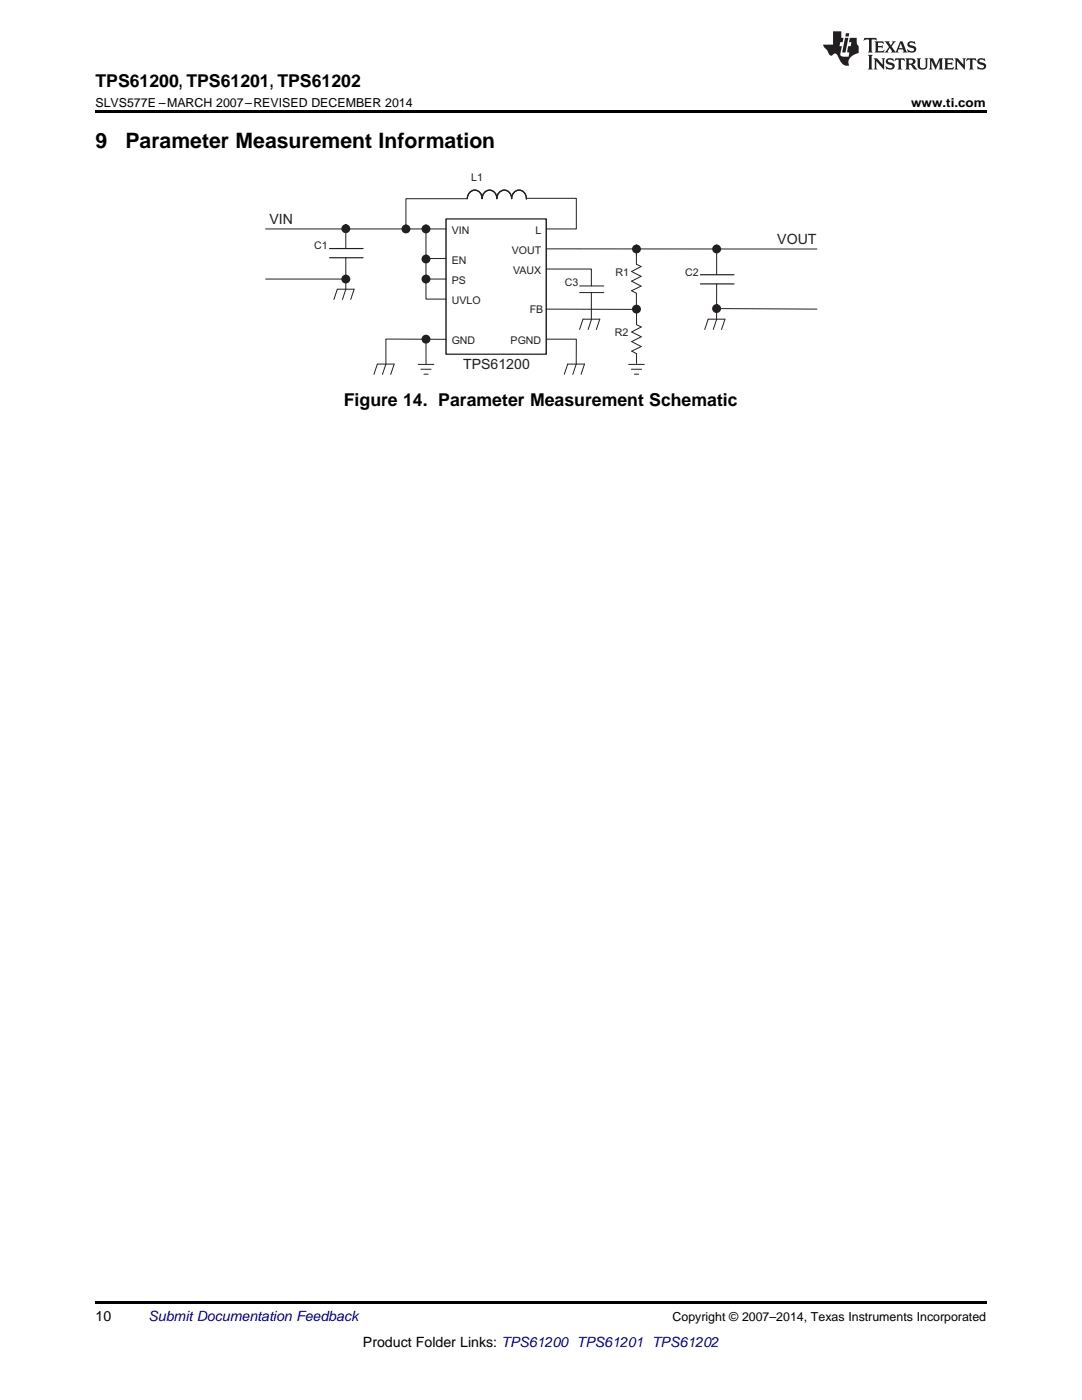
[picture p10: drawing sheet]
<svg xmlns="http://www.w3.org/2000/svg" width="216mm" height="279mm" viewBox="0 0 216 279" stroke-linecap="round" stroke-linejoin="round" font-family="sans-serif">
<path d="M19 259.7h177.8v.5h-177.8z" fill="#000"/>
<path d="M89 43.7h20v27h-20z" fill="none" stroke="#231f20" stroke-width=".27"/>
<path d="M93.2 39.6a1.49 1.49 0 0 1 1.5-1.7 1.49 1.49 0 0 1 1.5 1.7 1.49 1.49 0 0 1 1.5-1.7 1.49 1.49 0 0 1 1.4 1.7 1.49 1.49 0 0 1 1.5-1.7 1.49 1.49 0 0 1 1.5 1.7 1.49 1.49 0 0 1 1.5-1.6 1.49 1.49 0 0 1 1.4 1.7" fill="none" stroke="#231f20" stroke-width=".25"/>
<path d="M74.6 74.7l.7-2h3.3l-.6 2M77 72.7l-.7 2M83.4 72.7h3.2M84 73.7h2M84.6 74.7h.8" fill="none" stroke="#231f20" stroke-width=".2"/>
<path d="M116.7 57.1h2.6v1.2h-2.6z" fill-rule="evenodd" fill="#fff"/>
<path d="M115.7 57.1h4.8M115.7 58.4h4.8" fill="none" stroke="#231f20" stroke-width=".2"/>
<path d="M141.2 54.8h3.6v1.8h-3.6z" fill-rule="evenodd" fill="#fff"/>
<path d="M139.8 54.8h6.7M139.8 56.7h6.7" fill="none" stroke="#231f20" stroke-width=".23"/>
<circle cx="85" cy="67.7" r=".72" fill="#231f20"/>
<circle cx="85" cy="67.7" r=".72" fill="none" stroke="#231f20" stroke-width=".34"/>
<path d="M53 45.7h36M66.6 59.8l.7-2.1h3.4l-.7 2.1M69 45.7v4M69 51v6.7M69 57.7l-.7 2.1M85 45.7v14h4M85 55.7h4M85 51.6h4M85 67.7v5M89 67.7h-12v5M112.6 74.7l.7-2h3.3l-.7 2M115 72.7l-.7 2" fill="none" stroke="#231f20" stroke-width=".2"/>
<circle cx="85" cy="55.7" r=".72" fill="#231f20"/>
<circle cx="85" cy="55.7" r=".72" fill="none" stroke="#231f20" stroke-width=".34"/>
<circle cx="85" cy="51.7" r=".72" fill="#231f20"/>
<circle cx="85" cy="51.7" r=".72" fill="none" stroke="#231f20" stroke-width=".34"/>
<circle cx="85" cy="45.7" r=".72" fill="#231f20"/>
<circle cx="85" cy="45.7" r=".72" fill="none" stroke="#231f20" stroke-width=".34"/>
<circle cx="81" cy="45.7" r=".72" fill="#231f20"/>
<circle cx="81" cy="45.7" r=".72" fill="none" stroke="#231f20" stroke-width=".34"/>
<circle cx="69" cy="45.6" r=".72" fill="#231f20"/>
<circle cx="69" cy="45.6" r=".72" fill="none" stroke="#231f20" stroke-width=".34"/>
<path d="M109 67.7h6v5" fill="none" stroke="#231f20" stroke-width=".2"/>
<path d="M67.2 49.6h3.6v1.7h-3.6z" fill-rule="evenodd" fill="#fff"/>
<path d="M65.8 49.6h6.7M65.8 51.4h6.7" fill="none" stroke="#231f20" stroke-width=".23"/>
<path d="M93.3 39.7h-12.3v6M105.2 39.6h9.8v6.1h-6M109 53.7h9v3.4M109 49.7h34v5.1M118 58.5v5.2M143 56.7v7.1M115.6 65.8l.7-2.1h3.4l-.7 2.1M118 63.7l-.7 2.1M140.6 65.8l.7-2.1h3.4l-.7 2.1M143 63.7l-.7 2.1" fill="none" stroke="#231f20" stroke-width=".2"/>
<circle cx="127" cy="49.7" r=".72" fill="#231f20"/>
<circle cx="127" cy="49.7" r=".72" fill="none" stroke="#231f20" stroke-width=".34"/>
<circle cx="143" cy="49.7" r=".72" fill="#231f20"/>
<circle cx="143" cy="49.7" r=".72" fill="none" stroke="#231f20" stroke-width=".34"/>
<path d="M53 55.7h16M143 49.7h20M143 61.6l20 .1" fill="none" stroke="#231f20" stroke-width=".2"/>
<circle cx="69" cy="55.7" r=".72" fill="#231f20"/>
<circle cx="69" cy="55.7" r=".72" fill="none" stroke="#231f20" stroke-width=".34"/>
<circle cx="143" cy="61.6" r=".72" fill="#231f20"/>
<circle cx="143" cy="61.6" r=".72" fill="none" stroke="#231f20" stroke-width=".34"/>
<path d="M126.1 52.7h1.9v5.8h-1.9z" fill-rule="evenodd" fill="#fff"/>
<path d="M127 50.8v1.9l.9 .5-1.9 1 1.9 .9-1.9 1 1.9 1-1.9 .9 1 .5v2" fill="none" stroke="#231f20" stroke-width=".2"/>
<path d="M126.1 64.7h1.9v5.9h-1.9z" fill-rule="evenodd" fill="#fff"/>
<path d="M125.4 72.7h3.2M126 73.7h2M126.6 74.7h.8M127 62.8v2l1 .5-2 .9 2 1-2 1 2 1-2 .9 1 .5v1.9" fill="none" stroke="#231f20" stroke-width=".2"/>
<circle cx="127" cy="61.7" r=".72" fill="#231f20"/>
<circle cx="127" cy="61.7" r=".72" fill="none" stroke="#231f20" stroke-width=".34"/>
<path d="M127 49.7v1.2M109 61.7h18M127 60.5v2.3" fill="none" stroke="#231f20" stroke-width=".2"/>
<path d="M19 22h177.8v.5h-177.8z" fill="#000"/>
<g fill="#231f20">
<path d="M172.5 7.6l-.1 .5 .4-.2h.6v.1v2.1l-.2 .4h.9l-.2-.4v-2.1l.1-.1h.5l.5 .2-.2-.5zM174.5 8.3l.2 .3v1.5l-.2 .4h1.8l.2-.6a1.04 1.04 0 0 1-1.3 .2v-.7h.6l.3 .2v-.6l-.3 .2h-.6v-.6l.8-.1 .4 .3-.2-.5zM176.5 8.3l.9 1.1-.9 1.1h.8l-.2-.2 .4-.7 .5 .7-.2 .2h1.5l-.2-.2 .2-.4h.9l.1 .4-.2 .2h1l-.3-.3-.7-1.9h-.5l-.9 2-.8-1 .9-1h-.8l.1 .3-.4 .5-.3-.6 .1-.2zM179.7 8.6l.4 1h-.7zM181.3 8.4a.63 .63 0 0 0-.2 .7 .63 .63 0 0 0 .6 .4l.6 .2 .1 .2a.75 .75 0 0 1-.7 .4 .75 .75 0 0 1-.6-.5l.1 .7 .1-.1a1.11 1.11 0 0 0 1.5-.6 1.13 1.13 0 0 0-1.2-.8l-.1-.4a1.04 1.04 0 0 1 1.2 .2l-.2-.5-.2 .1-.4-.2zM173.2 10.9l.2 .4v2.2l-.2 .4h1l-.3-.4v-2.2l.3-.4zM174.3 11.6l.3 .4v1.5l-.3 .4h.8l-.2-.4v-1.3l1.5 1.7v-1.9l.2-.4h-.7l.2 .4v.9l-1.1-1.3zM177 11.8a.62 .62 0 0 0-.2 .7 .62 .62 0 0 0 .6 .4l.6 .1 .1 .3a.76 .76 0 0 1-.7 .3 .76 .76 0 0 1-.7-.4l.2 .7 .1-.1a1.11 1.11 0 0 0 1.5-.6 1.13 1.13 0 0 0-1.2-.8l-.1-.4a1.04 1.04 0 0 1 1.2 .2l-.2-.6-.2 .1-.5-.1zM178.7 11.6l-.2 .6a.61 .61 0 0 1 .8-.3v1.6l-.2 .4h.9l-.2-.4v-1.6a.63 .63 0 0 1 .7 .3l-.1-.6zM180.6 11.6l.3 .4v1.5l-.3 .4h1l-.2-.2-.1-.8 .6 .2a.76 .76 0 0 0 1.2 .7l-1-1a.58 .58 0 0 0 .6-.5 .58 .58 0 0 0-.5-.6zM181.4 11.9h.1a.45 .45 0 0 1 .5 .1 .45 .45 0 0 1 .1 .5l-.8 .2zM182.9 11.6l.2 .2a2.17 2.17 0 0 0 .3 1.9 .99 .99 0 0 0 1.6-.6v-1.1l.2-.4h-.7l.2 .2a1.92 1.92 0 0 1-.2 1.8 .6 .6 0 0 1-.9-.5v-1.1l.2-.4zM185.4 11.6l.2 .4v1.5l-.2 .4h.7l-.2-.4v-1.4l.8 1.8 .8-1.8v1.4l-.2 .4h.9l-.2-.4v-1.5l.2-.4h-.8l-.6 1.5-.6-1.5zM188.4 11.6l.2 .4v1.5l-.2 .4h1.8l.1-.6a1.04 1.04 0 0 1-1.2 .1v-.6h.5l.4 .2v-.6l-.4 .2h-.5v-.7h.8l.3 .3-.1-.6zM190.5 11.6l.2 .4v1.5l-.2 .4h.7l-.2-.4v-1.3l1.5 1.7v-1.9l.2-.4h-.7l.2 .4v.9l-1.1-1.3zM192.9 11.6l-.1 .6a.61 .61 0 0 1 .7-.3l.1 1.6-.3 .4h1l-.3-.4 .1-1.6a.63 .63 0 0 1 .7 .3l-.1-.6zM195.2 11.8a.62 .62 0 0 0-.2 .7 .62 .62 0 0 0 .6 .4l.6 .1 .1 .3a.76 .76 0 0 1-.7 .3 .76 .76 0 0 1-.6-.4l.1 .7 .1-.1a1.11 1.11 0 0 0 1.6-.6 1.13 1.13 0 0 0-1.3-.8l-.1-.4a1.04 1.04 0 0 1 1.2 .2l-.1-.6-.2 .1-.5-.1z"/>
<path d="M166.2 6.3v2.6h-1.9v.4l.8 .9a.91 .91 0 0 0 1 .8 .56 .56 0 0 1 .5-.3 .56 .56 0 0 1 .5 .3l.4 .8a1.53 1.53 0 0 0 1.9 1.2 1.54 1.54 0 0 1 1-2.1l.9-.3v-1.4a1.52 1.52 0 0 1-.4-1.6h-1.3l-.2 .8h.5l-.2 .8h-.5l-.1 1v.2l.4 .1-.2 .8a1.93 1.93 0 0 1-1.6-.3l.3-1.8h-.5l.2-.8h.4l.2-.8h-.4v-1.3zM168.6 7.6l-.6 2.9h.7l.6-2.9zM168.8 6.6l-.1 .7h.6l.2-.7z"/>
</g>
<g font-size="4.2">
<text x="19" y="29.6">9</text>
<text x="25" y="29.6">Parameter Measurement Information</text>
</g>
<g font-size="3.5">
<text x="19" y="17.3">TPS61200, TPS61201, TPS61202</text>
<text x="68.6" y="80.9">Figure 14. Parameter Measurement Schematic</text>
</g>
<g font-size="2.8" fill="#231f20">
<text x="53.8" y="44.7">VIN</text>
<text x="155.1" y="48.7">VOUT</text>
<text x="92.4" y="73.7">TPS61200</text>
</g>
<g font-size="2.8">
<text x="19" y="263.6">10</text>
<text x="72.4" y="268.9">Product Folder Links: TPS61200 TPS61201 TPS61202</text>
</g>
<text font-size="2.8" fill="#0000c8" x="29.6" y="263.6">Submit Documentation Feedback</text>
<g font-size="2.5">
<text x="19" y="21.4">SLVS577E –MARCH 2007–REVISED DECEMBER 2014</text>
<text x="181.8" y="21.4">www.ti.com</text>
<text x="134.2" y="263.6">Copyright © 2007–2014, Texas Instruments Incorporated</text>
</g>
<g font-size="2.1" fill="#231f20">
<text x="94" y="36.1">L1</text>
<text x="90.1" y="46.7">VIN</text>
<text x="106.8" y="46.7">L</text>
<text x="62.7" y="49.6">C1</text>
<text x="90.1" y="52.7">EN</text>
<text x="102.1" y="50.7">VOUT</text>
<text x="90.1" y="56.7">PS</text>
<text x="102.4" y="54.7">VAUX</text>
<text x="112.7" y="57.1">C3</text>
<text x="122.8" y="55.1">R1</text>
<text x="136.7" y="55.1">C2</text>
<text x="90.1" y="60.7">UVLO</text>
<text x="105.7" y="62.4">FB</text>
<text x="90.1" y="68.7">GND</text>
<text x="101.9" y="68.7">PGND</text>
<text x="122.7" y="67.1">R2</text>
</g>
</svg>
